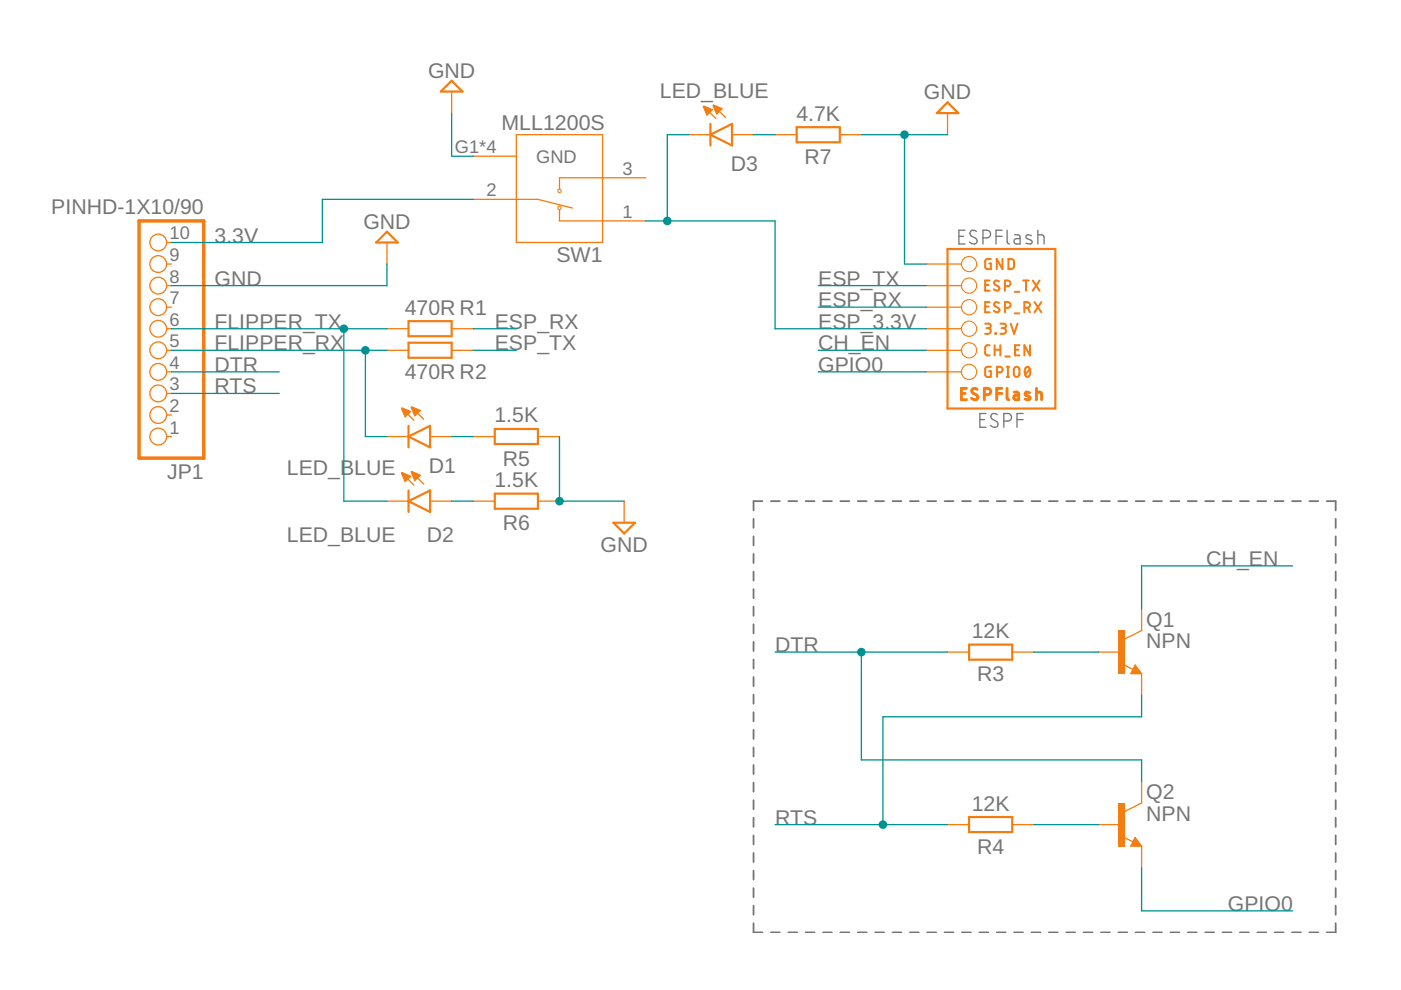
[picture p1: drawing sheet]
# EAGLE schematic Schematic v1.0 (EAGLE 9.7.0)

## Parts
D1  LED_BLUE  CHIP-FLAT-B_0603-0.55MM  [LEDC1608X55N_FLAT-B]
D2  LED_BLUE  CHIP-FLAT-B_0603-0.55MM  [LEDC1608X55N_FLAT-B]
D3  LED_BLUE  CHIP-FLAT-B_0603-0.55MM  [LEDC1608X55N_FLAT-B]
ESPF  ESPFLASH-1X6-2.54-PLAIN  [1X6-2.54-PLAIN]
JP1  PINHD-1X10/90  [1X10/90]
Q1  NPN  NPN_SOT23-BEC  [SOT95P237X112-3N]
Q2  NPN  NPN_SOT23-BEC  [SOT95P237X112-3N]
R1  470R  R_CHIP-0603(1608-METRIC)  [RESC1608X60]
R2  470R  R_CHIP-0603(1608-METRIC)  [RESC1608X60]
R3  12K  R_CHIP-0603(1608-METRIC)  [RESC1608X60]
R4  12K  R_CHIP-0603(1608-METRIC)  [RESC1608X60]
R5  1.5K  R_CHIP-0603(1608-METRIC)  [RESC1608X60]
R6  1.5K  R_CHIP-0603(1608-METRIC)  [RESC1608X60]
R7  4.7K  R_CHIP-0603(1608-METRIC)  [RESC1608X60]
SW1  MLL1200S  [SW_MLL1200S]

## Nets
3.3V [Power]: JP1.10 SW1.2
CH_EN: ESPF.5(CH_EN) Q1.3(C)
DTR: JP1.4 Q2.3(C) R3.1
ESP_3.3V [Power]: D3.C ESPF.4(3.3V) SW1.1
ESP_RX: ESPF.3(ESP_RX) R1.2
ESP_TX: ESPF.2(ESP_TX) R2.2
FLIPPER_RX: D1.C JP1.5 R2.1
FLIPPER_TX: D2.C JP1.6 R1.1
GND [Power]: ESPF.1(GND) JP1.8 R5.2 R6.2 R7.2 SW1.G1(GND) SW1.G2(GND) SW1.G3(GND) SW1.G4(GND)
GPIO0: ESPF.6(GPIO0) Q2.2(E)
N$2: D1.A R5.1
N$3: Q1.1(B) R3.2
N$4: D2.A R6.1
N$5: Q2.1(B) R4.2
N$6: D3.A R7.1
RTS: JP1.3 Q1.2(E) R4.1
Unconnected: JP1.1 JP1.2 JP1.7 JP1.9 SW1.3
